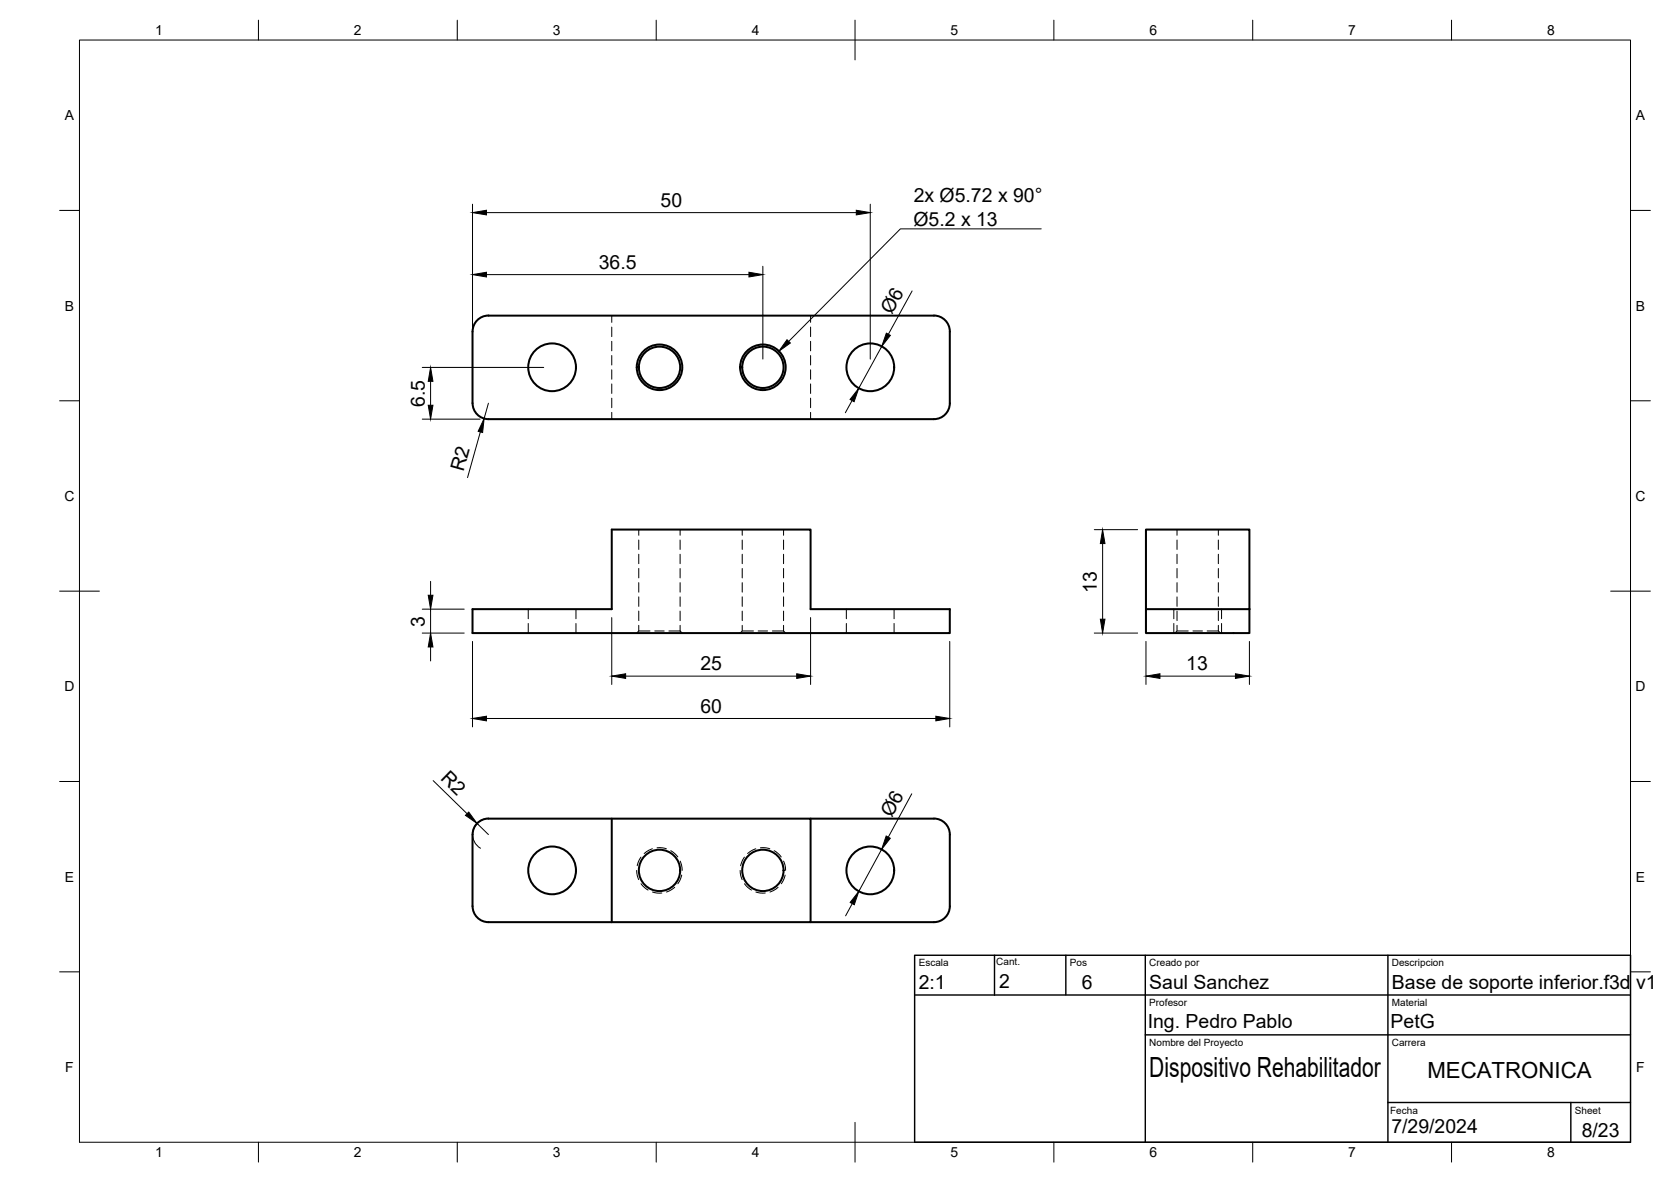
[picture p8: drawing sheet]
<svg xmlns="http://www.w3.org/2000/svg" width="420mm" height="297mm" viewBox="0 0 420 297" stroke-linecap="round" stroke-linejoin="round" font-family="sans-serif">
<!-- layer: Hidden -->
<g fill="none" stroke="#000" stroke-width=".25">
<path d="M153.8 79.3v1.7M203.8 79.3v1.7M153.8 82.2v2.4M153.8 85.8v2.4M153.8 89.4v2.3M153.8 92.9v2.4M153.8 96.5v2.4M203.8 82.2v2.4M203.8 85.8v2.4M203.8 89.4v2.3M203.8 92.9v2.4M203.8 96.5v2.4"/>
<path d="M153.8 100.1v2.4M153.8 103.6v1.7M203.8 100.1v2.4M203.8 103.6v1.7M160.6 133.1v1.4M160.6 135.7v2.4M160.6 139.3v2.4M171 133.1v1.4M171 135.7v2.4M171 139.3v2.4M186.6 133.1v1.4M186.6 135.7v2.4"/>
<path d="M186.6 139.3v2.4M197 133.1v1.4M197 135.7v2.4M197 139.3v2.4M296 133.1v1.4M296 135.7v2.4M296 139.3v2.4M306.3 133.1v1.4M306.3 135.7v2.4M306.3 139.3v2.4M132.8 153.1v2.4M132.8 156.7v2.4"/>
<path d="M144.8 153.1v2.4M144.8 156.7v2.4M160.6 158.6h2.8M160.6 157.1v1.5l-.5 .5M160.6 142.9v2.3M160.6 146.4v2.4M160.6 150v2.4M160.6 153.6v2.4M164.6 158.6h2.4M168.2 158.6h2.8M171 158.6l.5 .5M171 142.9v2.3"/>
<path d="M171 146.4v2.4M171 150v2.4M171 153.6v2.4M171 157.1v1.5M186.6 158.6h2.8M186.6 157.1v1.5l-.5 .5M186.6 142.9v2.3M186.6 146.4v2.4M186.6 150v2.4M186.6 153.6v2.4M190.6 158.6h2.4M194.2 158.6h2.8"/>
<path d="M197 158.6l.5 .5M197 142.9v2.3M197 146.4v2.4M197 150v2.4M197 153.6v2.4M197 157.1v1.5M212.8 153.1v2.4M212.8 156.7v2.4M224.8 153.1v2.4M224.8 156.7v2.4M295.1 153.1v2.4M295.1 156.7v2.4"/>
<path d="M296 158.6h2.8M296 157.1v1.5l-.6 .5M296 142.9v2.3M296 146.4v2.4M296 150v2.4M296 153.6v2.4M300 158.6h2.3M303.5 158.6h2.8M306.3 158.6l.6 .5M306.3 142.9v2.3M306.3 146.4v2.4M306.3 150v2.4"/>
<path d="M306.3 153.6v2.4M306.3 157.1v1.5M307.1 153.1v2.4M307.1 156.7v2.4M160.1 218.7l.2 1.4 .3 1M161.2 215.4l-.5 .7-.5 1.5M164 213.3l-.8 .4-1.2 .8M165.2 213h1.3l1.1 .3M168.7 213.8l.9 .6 .8 1M171 216.4l.5 2.3M171.4 219.9l-1 2.2M186.1 218.7l.2 1.4 .3 1"/>
<path d="M187.2 215.4l-1 2.2M190 213.3l-2 1.2M191.2 213h1.3l1.1 .3M194.7 213.8l1.7 1.6M197 216.4l.4 1 .1 1.3M197.4 219.9l-.5 1.5-.5 .7M161.2 222.1l.8 .9 1 .7M164.1 224.2l1 .2h1.3M169.7 223l-1.2 .8-.9 .4M187.2 222.1l.8 .9 1 .7M190.1 224.2l1 .2h1.3M195.6 223l-1.1 .8-.9 .4"/>
</g>
<!-- layer: Visible -->
<g fill="none" stroke="#000" stroke-width=".51">
<path d="M122.8 79.3h112M122.8 79.3a4 4 0 0 0-4 4v18a4 4 0 0 0 4 4h112a4 4 0 0 0 4-4v-18a4 4 0 0 0-4-4M288.1 133.1h26.1v20h-26.1zM118.8 153.1h35v-20h50v20h35v6h-120zM288.1 153.1v6h26.1v-6M122.8 205.7h81v26h-50M122.8 205.7a4 4 0 0 0-4 4v18a4 4 0 0 0 4 4h31M153.8 205.7v26M203.8 205.7h31M234.8 205.7a4 4 0 0 1 4 4v18a4 4 0 0 1-4 4h-31"/>
<circle cx="138.8" cy="92.3" r="6"/>
<circle cx="165.8" cy="92.3" r="5.2"/>
<circle cx="165.8" cy="92.3" r="5.7"/>
<circle cx="191.8" cy="92.3" r="5.2"/>
<circle cx="191.8" cy="92.3" r="5.7"/>
<circle cx="218.8" cy="92.3" r="6"/>
<circle cx="138.8" cy="218.7" r="6"/>
<circle cx="165.8" cy="218.7" r="5.2"/>
<circle cx="191.8" cy="218.7" r="5.2"/>
<circle cx="218.8" cy="218.7" r="6"/>
</g>
<!-- layer: BORDER -->
<g fill="none" stroke="#000" stroke-width=".25">
<path d="M20 10.1h390v276.9h-390zM65 5.1v5M115 5.1v5M165 5.1v5M215 5.1v10M265 5.1v5M315 5.1v5M365 5.1v5M15 52.9h5M410 52.9h5M15 100.7h5M410 100.7h5"/>
<path d="M15 148.6h10M405 148.6h10M15 196.4h5M410 196.4h5M15 244.2h5M410 244.2h5M65 287v5M115 287v5M165 287v5M215 282.1v9.9M265 287v5M315 287v5"/>
<path d="M365 287v5"/>
</g>
<!-- layer: Hole Notes -->
<path d="M197.9 85.4l.8 .8-2.9 2.1z" fill="#000" stroke="#000" stroke-width=".25"/>
<path d="M261.8 57.5h-35.4l-28.1 28.3" fill="none" stroke="#000" stroke-width=".25"/>
<!-- layer: FD_Dimensions -->
<g fill="none" stroke="#000" stroke-width=".25">
<path d="M118.8 51.3v47.9M122.3 53.4h93M218.8 51.3v38.9M122.3 69h66M191.8 66.9v23.3M229.3 73.1l-5.9 10.9M106.2 92.3h30.5M108.3 95.8v6M221.7 87.1l-5.8 10.5M106.2 105.3h14.5M120.8 108.5l-3.2 11.5M122.8 101.3l-1.1 3.9"/>
<path d="M214.2 100.7l-1.6 3M275.1 133.1h10.9M277.2 136.6v19M106.2 159.1h10.5M106.2 153.1h10.5M108.3 146.1v3.5M108.3 153.1v6M153.8 155.2v16.8M203.8 155.2v16.8M275.1 159.1h10.9M108.3 162.6v3.5M118.8 161.2v21.5"/>
<path d="M157.3 169.9h43M238.8 161.2v21.5M288.1 161.2v10.8M291.7 169.9h18.9M314.2 161.2v10.8M108.9 196.2l8.6 8.3M122.3 180.6h113M229.3 199.5l-5.9 10.9M120 206.9l2.8 2.8M121.7 205.9a4 4 0 0 0-2.8 3.3 4 4 0 0 0 1.9 4M221.7 213.5l-5.8 10.5M214.3 227.1l-1.7 3.1"/>
</g>
<g fill="#000" stroke="#000" stroke-width=".25">
<path d="M118.8 53.4l3.5-.6v1.2zM215.3 52.8l3.5 .6-3.5 .6zM118.8 69l3.5-.6v1.2zM188.3 68.4l3.5 .6-3.5 .6zM108.3 92.3l.6 3.5h-1.2zM222.9 83.7l1 .6-2.2 2.8zM107.7 101.8h1.2l-.6 3.5zM121.7 105.2l-.4 3.5-1.1-.3zM215.9 97.6l-1.1 3.4-1.1-.6zM277.2 133.1l.6 3.5h-1.1zM107.7 149.6h1.2l-.6 3.5zM276.7 155.6h1.1l-.6 3.5z"/>
<path d="M108.3 159.1l.6 3.5h-1.2zM118.8 180.6l3.5-.6v1.2zM153.8 169.9l3.5-.6v1.2zM200.3 169.3l3.5 .6-3.5 .6zM235.3 180l3.5 .6-3.5 .6zM288.1 169.9l3.6-.6v1.2zM310.6 169.3l3.6 .6-3.6 .6zM117.9 204.1l2.1 2.8-3-2zM222.8 210.1l1.1 .6-2.2 2.8zM215.9 224l-1.1 3.4-1-.6z"/>
</g>
<!-- layer: TITLEBLOCK -->
<path d="M230 240.1h180v46.9h-180zM230 250h180M250.1 240.1v10M268 240.1v9.9M288 240.1v46.9M349 240.1v46.9M288 260.1h122M349 277.1h61M395 277.1v9.9" fill="none" stroke="#000" stroke-width=".36"/>
<text font-size="7" x="289" y="270.6">Dispositivo Rehabilitador</text>
<text font-size="5.6" x="358.9" y="270.9">MECATRONICA</text>
<g font-size="4.9">
<text x="166.1" y="52">50</text>
<text x="229.7" y="50.9">2x Ø5.72 x 90°</text>
<text x="229.7" y="56.8">Ø5.2 x 13</text>
<text x="150.6" y="67.5">36.5</text>
<text x="224.3" y="79.1" transform="rotate(-61 224.3 79.1)">Ø6</text>
<text x="106.8" y="102.2" transform="rotate(-90 106.8 102.2)">6.5</text>
<text x="116.5" y="118.7" transform="rotate(-74 116.5 118.7)">R2</text>
<text x="275.8" y="149" transform="rotate(-90 275.8 149)">13</text>
<text x="106.8" y="157.4" transform="rotate(-90 106.8 157.4)">3</text>
<text x="176.1" y="168.5">25</text>
<text x="298.3" y="168.5">13</text>
<text x="176.1" y="179.1">60</text>
<text x="110.6" y="195.9" transform="rotate(44 110.6 195.9)">R2</text>
<text x="224.2" y="205.5" transform="rotate(-61 224.2 205.5)">Ø6</text>
<text x="231" y="248.5">2:1</text>
<text x="251.2" y="248.2">2</text>
<text x="272.1" y="248.4">6</text>
<text x="289" y="248.5">Saul Sanchez</text>
<text x="350" y="248.5">Base de soporte inferior.f3d v1</text>
<text x="288.6" y="258.3">Ing. Pedro Pablo</text>
<text x="349.7" y="258.4">PetG</text>
<text x="349.8" y="284.8">7/29/2024</text>
<text x="397.7" y="285.7">8/23</text>
</g>
<g font-size="3.5">
<text x="39" y="8.8">1</text>
<text x="89" y="8.8">2</text>
<text x="139" y="8.8">3</text>
<text x="189" y="8.8">4</text>
<text x="239" y="8.8">5</text>
<text x="289" y="8.8">6</text>
<text x="339" y="8.8">7</text>
<text x="389" y="8.8">8</text>
<text x="16.3" y="30.2">A</text>
<text x="411.3" y="30.2">A</text>
<text x="16.3" y="78">B</text>
<text x="411.3" y="78">B</text>
<text x="16.2" y="125.9">C</text>
<text x="411.2" y="125.9">C</text>
<text x="16.2" y="173.7">D</text>
<text x="411.2" y="173.7">D</text>
<text x="16.3" y="221.6">E</text>
<text x="411.3" y="221.6">E</text>
<text x="16.4" y="269.4">F</text>
<text x="411.4" y="269.4">F</text>
<text x="39" y="290.8">1</text>
<text x="89" y="290.8">2</text>
<text x="139" y="290.8">3</text>
<text x="189" y="290.8">4</text>
<text x="239" y="290.8">5</text>
<text x="289" y="290.8">6</text>
<text x="339" y="290.8">7</text>
<text x="389" y="290.8">8</text>
</g>
<g font-size="2.5">
<text x="231" y="242.9">Escala</text>
<text x="250.5" y="242.5">Cant.</text>
<text x="269" y="242.9">Pos</text>
<text x="289" y="242.9">Creado por</text>
<text x="350" y="242.9">Descripcion</text>
<text x="289" y="252.8">Profesor</text>
<text x="350" y="252.8">Material</text>
<text x="289" y="262.9">Nombre del Proyecto</text>
<text x="350" y="262.9">Carrera</text>
<text x="349.5" y="280">Fecha</text>
<text x="396" y="279.9">Sheet</text>
</g>
</svg>
